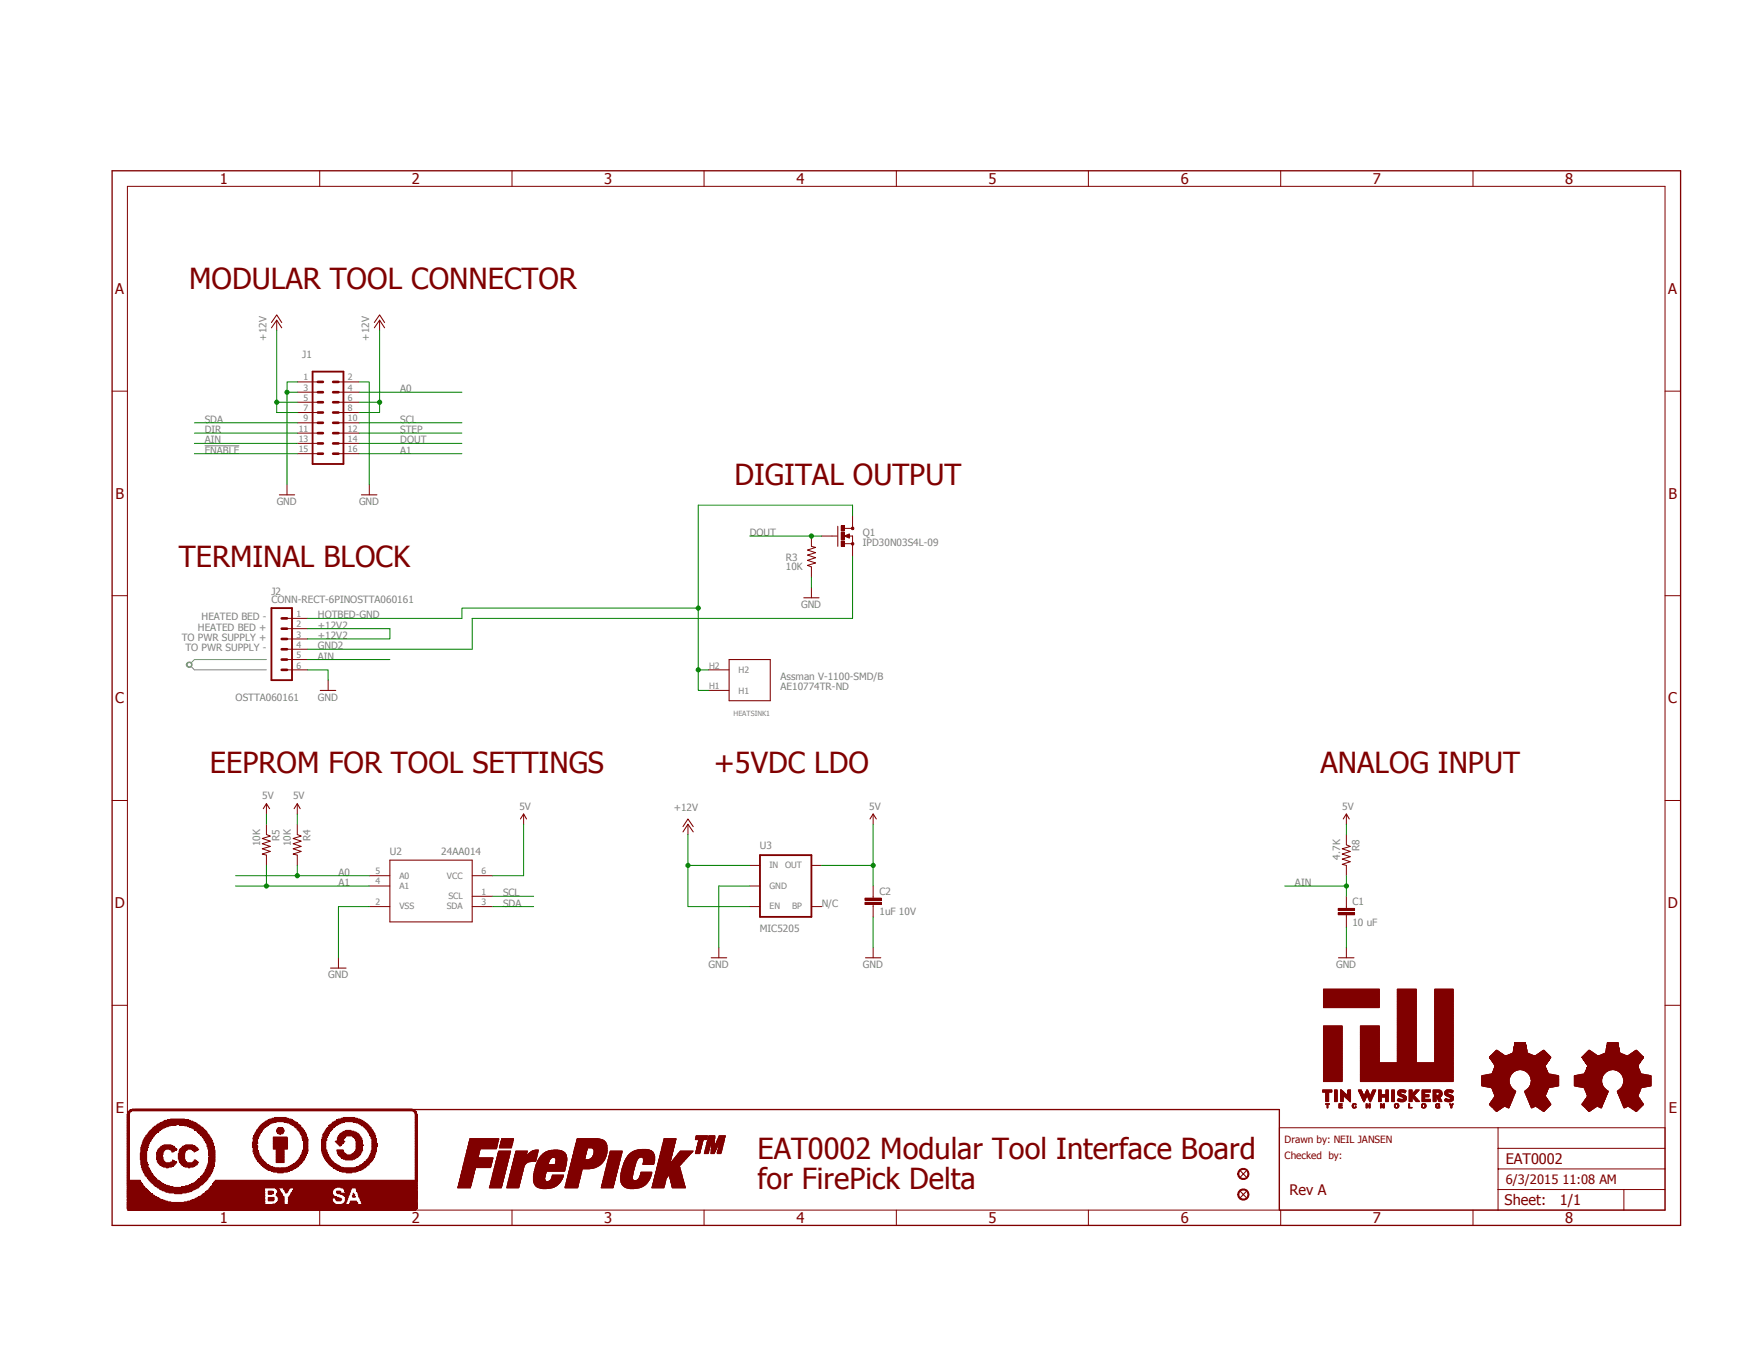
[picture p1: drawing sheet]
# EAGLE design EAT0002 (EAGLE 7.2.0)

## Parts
C1  10 uF  CAP0805  [0805]
C2  1uF 10V  CAP0805  [0805]
FID1  FIDUCIAL  [FIDUCIAL]
FID2  FIDUCIAL  [FIDUCIAL]
HEATSINK1  HEATSINK-DPAK  [HEATSINK-DPAK]
J1  CONN-RECT-16PIN-2ROWSIDE  [CONN-RECT-2.54MM-16PIN-2ROW-SIDE]
J2  CONN-RECT-6PINOSTTA060161  [CONN-OSTTA060161]
LOGO1  LOGO-OSHWSMALL  [LOGO-OSHW-SMALL]
LOGO4  LOGO-FIREPICKMEDIUM  [LOGO-FIREPICK-MEDIUM]
LOGO5  LOGO-OSHWSMALL  [LOGO-OSHW-SMALL]
LOGO6  LOGO-CC-BY-SAMEDIUM  [LOGO-CC-BY-SA-MEDIUM]
Q1  IPD30N03S4L-09  MOSFET-NCHANNELFDD8580  [DPAK]
R3  10K  RESISTOR0805-RES  [0805]
R4  10K  RESISTOR0805-RES  [0805]
R5  10K  RESISTOR0805-RES  [0805]
R8  4.7K  RESISTOR0805-RES  [0805]
U2  24AA014  IC-24AA014  [SOT23-6]
U3  MIC5205  MIC52055V  [SOT23-5]
U$1  TIN-WHISKERSSMALL  [TIN-WHISKERS-SMALL]

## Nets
5V [power]: C2.1 R4.1 R5.1 R8.1 U2.6(VCC) U3.5(OUT)
!ENABLE: J1.15
+12V [power-12V]: J1.5 J1.6 J1.7 J1.8 U3.1(IN) U3.3(EN)
+12V2: J2.2 J2.3
A0: J1.4 R4.2 U2.5(A0)
A1: J1.16 R5.2 U2.4(A1)
AIN: C1.1 J1.13 J2.5 R8.2
DIR: J1.11
DOUT: J1.14 Q1.1(G) R3.2
GND: C1.2 C2.2 J1.1 J1.2 J1.3 J2.6 R3.1 U2.2(VSS) U3.2(GND)
GND2: J2.4 Q1.3(S)
HOTBED-GND [power-12V]: HEATSINK1.H1 HEATSINK1.H2 J2.1 Q1.4(D)
SCL: J1.10 U2.1(SCL)
SDA: J1.9 U2.3(SDA)
STEP: J1.12
Unconnected: U3.4(BP)

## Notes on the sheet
- MODULAR TOOL CONNECTOR
- DIGITAL OUTPUT
- TERMINAL BLOCK
- HEATED BED -
- HEATED BED +
- TO PWR SUPPLY +
- TO PWR SUPPLY -
- Assman V-1100-SMD/B
  AE10774TR-ND
- OSTTA060161
- EEPROM FOR TOOL SETTINGS | +5VDC LDO | ANALOG INPUT
- N/C
- Drawn by: NEIL JANSEN
- Checked  by:
- EAT0002 Modular Tool Interface Board
  for FirePick Delta
- Rev A
